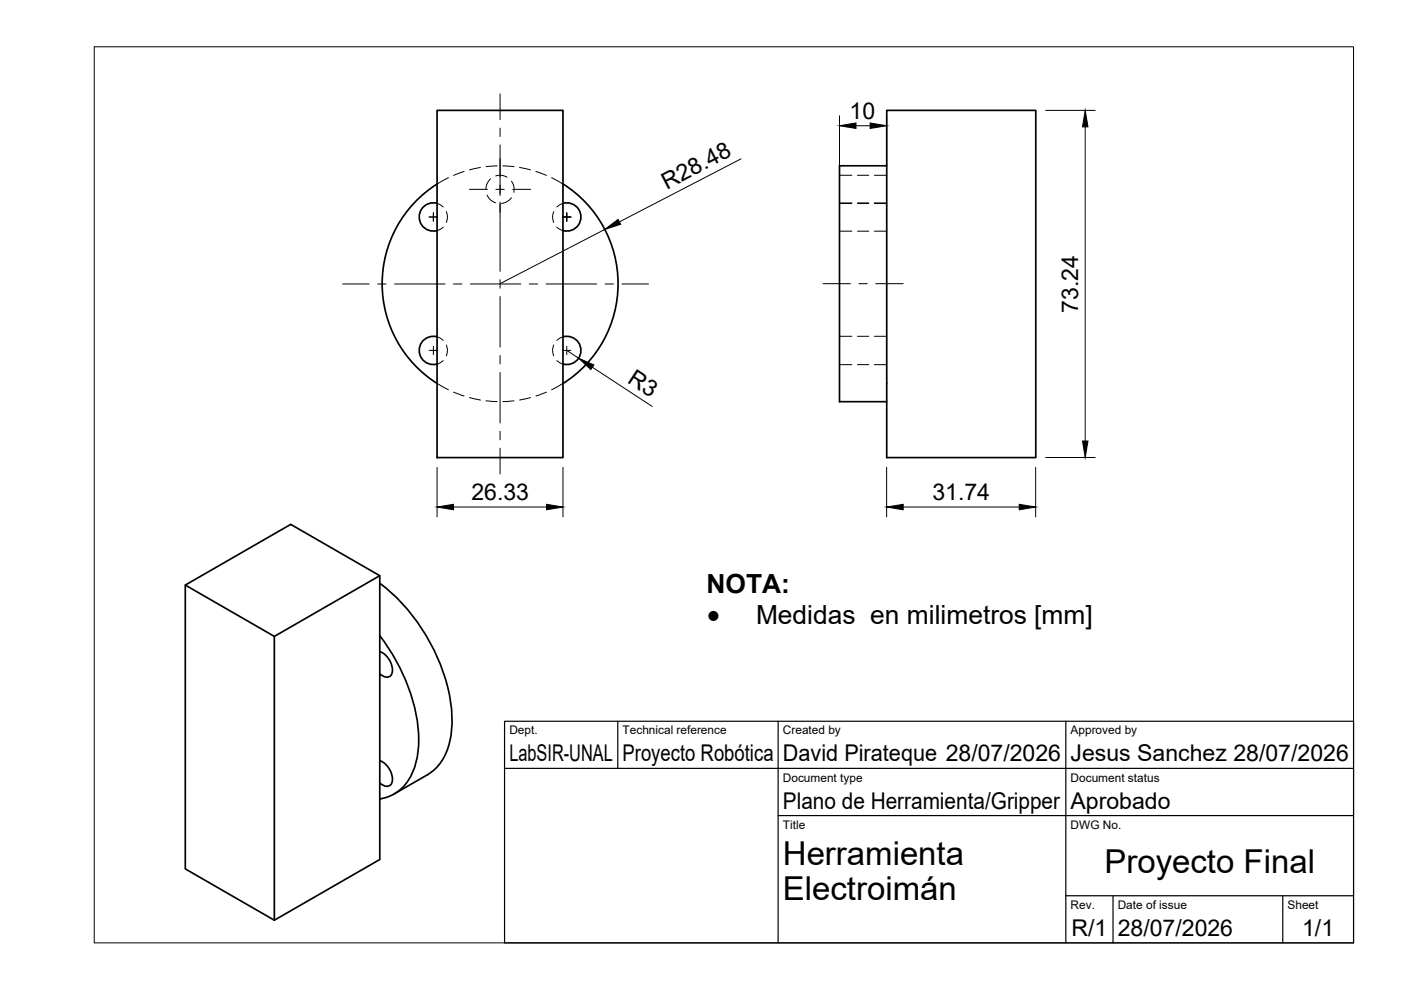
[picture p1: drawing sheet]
<svg xmlns="http://www.w3.org/2000/svg" width="297mm" height="210mm" viewBox="0 0 297 210" stroke-linecap="round" stroke-linejoin="round" font-family="sans-serif">
<!-- layer: Hidden -->
<g fill="none" stroke="#000" stroke-width=".21">
<path d="M95.1 37.7l-2.4 1.3M98.4 36.4l-2.2 .8M101.9 35.5l-2.4 .5M104 37.9l-.3 .4a2.87 2.87 0 0 0-.7 1.9M105.1 37.3l.2-.1a2.89 2.89 0 0 1 2.2 .4M105.4 35.2l-2.4 .1M106.6 35.2l2.4 .1M108.4 38.4a2.98 2.98 0 0 1 .5 2.4M110.2 35.5l2.3 .5M113.6 36.4l2.3 .8M116.9 37.7l2.5 1.3M178 37.2h2.6"/>
<path d="M181.8 37.2h2.4M185.4 37.2h2.6M92.7 43.1l1.3 .8M94 48.2l-1.3 .7M94.6 44.9l.1 .2a2.78 2.78 0 0 1-.1 2.1M103.3 41.4l.1 .2a2.84 2.84 0 0 0 1.7 1.4M108.4 41.9l-.7 .8-1.4 .4M117.4 44.9l-.1 .2a2.9 2.9 0 0 0 .1 2.1M118.1 48.1l1.3 .8M119.4 43.1l-1.3 .8M178 43.2h2.6M178 43h2.6"/>
<path d="M178 49h2.6M181.8 43.2h2.4M181.8 43h2.4M181.8 49h2.4M185.4 43.2h2.6M185.4 43h2.6M185.4 49h2.6M92.7 71.4l1.3 .8M94 76.4l-1.3 .8M94.6 73.1l.1 .3a2.78 2.78 0 0 1-.1 2.1M117.4 73.1l-.1 .3a2.85 2.85 0 0 0 .1 2.1M118.1 76.4l1.3 .8"/>
<path d="M119.4 71.4l-1.3 .8M178 71.3h2.6M178 77.3h2.6M181.8 71.3h2.4M181.8 77.3h2.4M185.4 71.3h2.6M185.4 77.3h2.6M92.7 81.3l2.4 1.3M96.2 83.1l2.2 .9M99.5 84.3l2.4 .5M103 85l2.4 .1M109 85l-2.4 .1"/>
<path d="M112.5 84.3l-2.3 .5M115.9 83.1l-2.3 .9M119.4 81.3l-2.5 1.3"/>
</g>
<!-- layer: Visible -->
<g fill="none" stroke="#000" stroke-width=".36">
<path d="M92.7 23.4h26.7v73.6h-26.7zM92.7 39a25 25 0 0 0 0 42.3M119.4 39a25 25 0 0 1 0 42.3M188 23.4h31.6v73.6h-31.6zM188 35.2h-10v50h10M92.7 43.1a3 3 0 0 0-3.8 2.9 3 3 0 0 0 3.8 2.9M119.4 43.1a3 3 0 0 1 3.8 2.9 3 3 0 0 1-3.8 2.9M92.7 71.4a3 3 0 0 0-3.8 2.9 3 3 0 0 0 3.8 2.9M119.4 71.4a3 3 0 0 1 3.8 2.9 3 3 0 0 1-3.8 2.9M39.3 124.1v60.1l18.9 10.9 22.3-12.9v-60.1l-18.9-10.9-22.3 12.9 18.9 10.8v60.2M80.5 122.1l-22.3 12.8M80.5 123.7a40.1 40.1 0 0 1 15.3 27.3 16.2 16.2 0 0 1-2.5 10.9l-1.7 1.7-1 .7-7 4"/>
<path d="M80.5 138.2a4.2 4.2 0 0 1 2.5 4.7 1.3 1.3 0 0 1-2 .3l-.5-.3M80.5 134.8a38.6 38.6 0 0 1 8.3 22 13.6 13.6 0 0 1-4.1 10.8 8.6 8.6 0 0 1-4.2 1.8M80.5 161.3a4.2 4.2 0 0 1 2.5 4.8 1.3 1.3 0 0 1-2 .3l-.5-.4"/>
</g>
<!-- layer: BORDER -->
<path d="M20 9.9h267v190h-267z" fill="none" stroke="#000" stroke-width=".21"/>
<!-- layer: TITLEBLOCK -->
<path d="M107 152.9h180v47h-180zM131 152.9v10M165 152.9v47M226 152.9v47M107 162.9h180M165 172.9h122M226 189.9h61M236 189.9v10M272 189.9v10" fill="none" stroke="#000" stroke-width=".25"/>
<!-- layer: Smart Centers -->
<g fill="none" stroke="#000" stroke-width=".21">
<path d="M106 19.9v5.5M106 27.2v1.7M106 30.7v10.8M91 46h1.8M91.9 45.1v1.8M99.5 40.1h3.8M105.1 40.1h1.8M106 42.8v3.8M106 46.8v10.7M106 59.3v1.8M108.7 40.1h3.8M119.3 46h1.8"/>
<path d="M120.2 45.1v1.8M72.6 60.2h5.7M80.1 60.2h1.8M83.7 60.2h10.7M91 74.3h1.8M91.9 73.4v1.8M96.1 60.2h1.8M99.7 60.2h10.7M106 62.9v10.7M106 75.4v1.8M106 79v10.7M112.2 60.2h1.8"/>
<path d="M115.8 60.2h10.7M119.3 74.3h1.8M120.2 73.4v1.8M128.3 60.2h1.8M131.9 60.2h5.6M174.5 60.1h5.8M182.1 60.1h1.8M185.7 60.1h5.8M106 91.5v1.8M106 95v5.5"/>
</g>
<!-- layer: FD_Dimensions -->
<g fill="none" stroke="#000" stroke-width=".21">
<path d="M157.1 33.7l-25.8 13.3M178 24.5v10.5M181.5 26.7h3M188 24.5v10.5M221.7 23.4h10.5M230.1 26.9v66.6M128.2 48.7l-22.2 11.4M120.2 74.3l2.5 1.6M125.6 77.9l12.7 8.3M92.7 99.1v10.5M119.4 99.1v10.5M188 99.1v10.5"/>
<path d="M219.6 99.1v10.5M221.7 97h10.5M96.2 107.5h19.7M191.5 107.5h24.6"/>
</g>
<path d="M178 26.7l3.5-.6v1.1zM184.5 26.1l3.5 .6-3.5 .5zM230.1 23.4l.6 3.5h-1.2zM128.2 48.7l2.8-2.2 .6 1.1zM122.7 75.9l3.2 1.5-.6 1zM229.5 93.5h1.2l-.6 3.5zM92.7 107.5l3.5-.6v1.2zM115.9 106.9l3.5 .6-3.5 .6zM188 107.5l3.5-.6v1.2zM216.1 106.9l3.5 .6-3.5 .6z" fill="#000" stroke="#000" stroke-width=".21"/>
<g font-size="7">
<text x="166" y="183.4">Herramienta</text>
<text x="234.2" y="185.2">Proyecto Final</text>
<text x="166" y="190.9">Electroimán</text>
</g>
<text font-size="5.9" x="149.9" y="132.3">·</text>
<g font-size="5.6">
<text x="149.8" y="125.8">NOTA:</text>
<text x="160.3" y="132.3">Medidas en milimetros [mm]</text>
</g>
<g font-size="4.9">
<text x="180.1" y="25.2">10</text>
<text x="141.4" y="40.2" transform="rotate(-27 141.4 40.2)">R28.48</text>
<text x="228.6" y="66.3" transform="rotate(-90 228.6 66.3)">73.24</text>
<text x="132.9" y="80.9" transform="rotate(33 132.9 80.9)">R3</text>
<text x="99.9" y="106">26.33</text>
<text x="197.7" y="106">31.74</text>
<text x="108" y="161.4">LabSIR-UNAL</text>
<text x="132" y="161.4">Proyecto Robótica</text>
<text x="166" y="161.4">David Pirateque 28/07/2026</text>
<text x="227" y="161.4">Jesus Sanchez 28/07/2026</text>
<text x="166" y="171.4">Plano de Herramienta/Gripper</text>
<text x="227" y="171.4">Aprobado</text>
<text x="227.2" y="198.6">R/1</text>
<text x="237" y="198.4">28/07/2026</text>
<text x="276.1" y="198.6">1/1</text>
</g>
<g font-size="2.5">
<text x="108" y="155.7">Dept.</text>
<text x="132" y="155.7">Technical reference</text>
<text x="166" y="155.7">Created by</text>
<text x="227" y="155.7">Approved by</text>
<text x="166" y="165.7">Document type</text>
<text x="227" y="165.7">Document status</text>
<text x="166" y="175.7">Title</text>
<text x="227" y="175.7">DWG No.</text>
<text x="227" y="192.7">Rev.</text>
<text x="237" y="192.7">Date of issue</text>
<text x="273" y="192.7">Sheet</text>
</g>
</svg>
